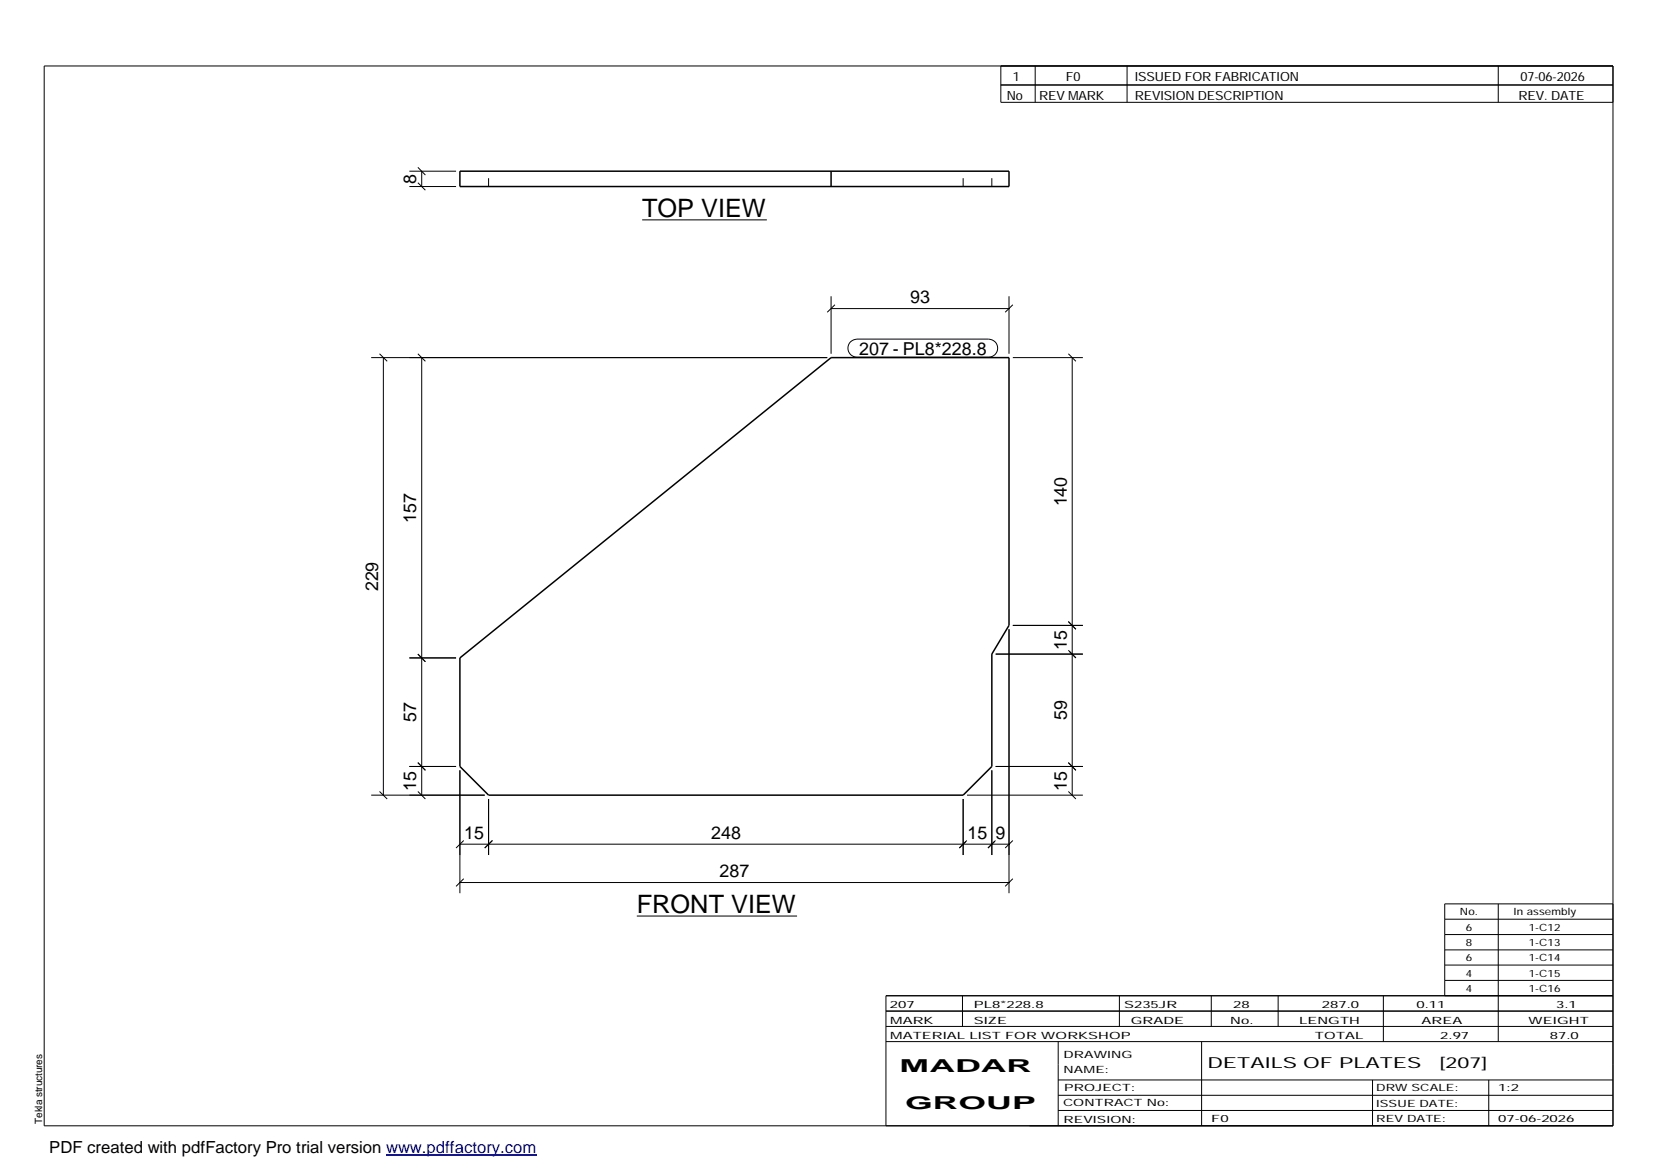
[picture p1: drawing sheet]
<svg xmlns="http://www.w3.org/2000/svg" width="420mm" height="297mm" viewBox="0 0 420 297" stroke-linecap="round" stroke-linejoin="round" font-family="sans-serif">
<path d="M116.8 43.5h139.4v3.9h-139.4zM211 43.5v3.9M116.8 167l94.2-76.2h45.2v68l-4.4 7.3v28.5l-7.3 7.3h-120.5l-7.2-7.3z" fill="none" stroke="#000" stroke-width=".38"/>
<path d="M124 47.4v-3.9M244.5 47.4v-3.9M251.8 47.4v-3.9" fill="none" stroke="#000" stroke-width=".25" stroke-dasharray="2.1 2.1" stroke-linecap="butt"/>
<g fill="none" stroke="#000" stroke-width=".25">
<path d="M11.2 16.7h398.3v269.1h-398.3zM254.1 16.7v9.3h155.4M262.8 16.7v9.3M286.1 16.7v9.3M380.4 16.7v9.3M254.1 21.6h155.4M103.9 47.4h11.9M103.9 43.5h11.9M106.1 46.4l1.9 1.9M106.1 42.5l1.9 1.9M107.1 43.5v3.9M163 55.8h31.7"/>
<path d="M211 78.3h45.2M211 75.2v14.6M212 77.4l-2 1.9M256.2 75.2v14.6M257.1 77.4l-1.9 1.9M94.2 90.8h115.8M96.4 89.8l1.9 1.9M97.3 90.8v111.1M106.1 89.8l1.9 1.9M107.1 90.8v111.1M215.9 86.8l.8-.5 .9-.2h33.4a2.29 2.29 0 0 1 2.3 2.3 2.29 2.29 0 0 1-2.3 2.3h-33.4a2.27 2.27 0 0 1-2.2-1.4 2.27 2.27 0 0 1 .5-2.5zM257.1 90.8h17.8"/>
<path d="M271.2 89.8l1.9 1.9M272.2 90.8v111.1M256.2 159.8v67M257.1 158.8h17.8M271.2 157.8l1.9 2M103.9 167h11.9M106.1 166.1l1.9 1.9M252.8 166.1h22.1M271.2 165.1l1.9 1.9-1.7-1.7M103.9 194.6h11.9M106.1 193.6l1.9 2M116.8 195.6v31.2"/>
<path d="M251.8 195.6v21.5M252.8 194.6h22.1M271.2 193.6l1.9 2M94.2 201.9h28.9M96.4 200.9l1.9 1.9M106.1 200.9l1.9 1.9M116.8 214.3h139.4M117.7 213.4l-1.9 1.9M124 202.8v14.3M125 213.4l-1.9 1.9M244.5 202.8v14.3M245.4 213.4l-1.9 1.9"/>
<path d="M245.5 201.9h29.4M252.7 213.4l-1.9 1.9M257.1 213.4l-1.9 1.9M271.2 200.9l1.9 1.9M116.8 224.1h139.4M117.7 223.1l-1.9 1.9M161.7 232.6h40.7M257.1 223.1l-1.9 1.9M366.8 233.4h42.7M366.8 237.3h42.7M380.4 229.5v34.9M409.5 229.5h-42.7v23.3"/>
<path d="M224.9 256.7h184.6M244.3 252.8v7.8M284.2 252.8v7.8M307.5 252.8v7.8M324.5 252.8v7.8M351.2 252.8v11.6M366.8 241.2h42.7M366.8 245h42.7M366.8 248.9h42.7M409.5 252.8h-184.6v33M224.9 264.4h184.6M224.9 260.6h184.6"/>
<path d="M268.6 264.4v21.4M268.6 274.2h140.9M268.6 278.1h140.9M305.1 264.4v21.4M348.4 274.2v11.6M378 274.2v11.6M268.6 281.9h140.9"/>
</g>
<path d="M98 293.3h38.2" fill="none" stroke="#00f" stroke-width=".3"/>
<g font-size="6.4">
<text x="163" y="55.1">TOP VIEW</text>
<text x="161.7" y="231.8">FRONT VIEW</text>
</g>
<g font-size="4.5">
<text x="105.7" y="46.6" transform="rotate(-90 105.7 46.6)">8</text>
<text x="231.1" y="76.9">93</text>
<text x="218.1" y="90.1">207 - PL8*228.8</text>
<text x="270.8" y="128.6" transform="rotate(-90 270.8 128.6)">140</text>
<text x="105.7" y="132.7" transform="rotate(-90 105.7 132.7)">157</text>
<text x="96" y="150.1" transform="rotate(-90 96 150.1)">229</text>
<text x="270.8" y="165" transform="rotate(-90 270.8 165)">15</text>
<text x="105.7" y="183.3" transform="rotate(-90 105.7 183.3)">57</text>
<text x="270.8" y="182.9" transform="rotate(-90 270.8 182.9)">59</text>
<text x="105.7" y="200.8" transform="rotate(-90 105.7 200.8)">15</text>
<text x="270.8" y="200.8" transform="rotate(-90 270.8 200.8)">15</text>
<text x="117.9" y="212.9">15</text>
<text x="180.5" y="212.9">248</text>
<text x="245.6" y="212.9">15</text>
<text x="252.7" y="212.9">9</text>
<text x="182.7" y="222.7">287</text>
<text x="228.4" y="272.3">MADAR</text>
<text x="229.8" y="281.6">GROUP</text>
</g>
<text font-size="4.2" x="12.5" y="292.7">PDF created with pdfFactory Pro trial version www.pdffactory.com</text>
<g font-size="3.9">
<text x="306.5" y="271.3">DETAILS OF PLATES</text>
<text x="365.4" y="271.3">[207]</text>
</g>
<g font-size="3.2">
<text x="257.1" y="20.5">1</text>
<text x="270.6" y="20.5">F0</text>
<text x="288.1" y="20.5">ISSUED FOR FABRICATION</text>
<text x="386" y="20.5">07-06-2026</text>
<text x="255.6" y="25.5">No</text>
<text x="263.8" y="25.5">REV MARK</text>
<text x="288.1" y="25.5">REVISION DESCRIPTION</text>
<text x="385.5" y="25.5">REV. DATE</text>
</g>
<g font-size="2.5">
<text x="370.6" y="232.4">No.</text>
<text x="384.3" y="232.4">In assembly</text>
<text x="372.1" y="236.3">6</text>
<text x="388.1" y="236.3">1-C12</text>
<text x="372.1" y="240.2">8</text>
<text x="372.1" y="244.1">6</text>
<text x="388.1" y="240.2">1-C13</text>
<text x="388.1" y="244.1">1-C14</text>
<text x="372.1" y="247.9">4</text>
<text x="372.1" y="251.8">4</text>
<text x="388.1" y="247.9">1-C15</text>
<text x="388.1" y="251.8">1-C16</text>
<text x="225.9" y="255.9">207</text>
<text x="247.3" y="255.9">PL8*228.8</text>
<text x="285.4" y="255.9">S235JR</text>
<text x="313.1" y="255.9">28</text>
<text x="335.6" y="255.9">287.0</text>
<text x="359.6" y="255.9">0.11</text>
<text x="395.1" y="255.9">3.1</text>
<text x="226" y="263.7">MATERIAL LIST FOR WORKSHOP</text>
<text x="226" y="259.9">MARK</text>
<text x="247.2" y="259.9">SIZE</text>
<text x="287.1" y="259.9">GRADE</text>
<text x="312.3" y="259.9">No.</text>
<text x="329.8" y="259.9">LENGTH</text>
<text x="333.8" y="263.7">TOTAL</text>
<text x="360.9" y="259.9">AREA</text>
<text x="365.6" y="263.7">2.97</text>
<text x="388.1" y="259.9">WEIGHT</text>
<text x="393.4" y="263.7">87.0</text>
<text x="270" y="268.5">DRAWING</text>
<text x="270" y="272.5">NAME:</text>
<text x="269.9" y="280.9">CONTRACT No:</text>
<text x="270.2" y="277">PROJECT:</text>
<text x="349.4" y="277.1">DRW SCALE:</text>
<text x="349.4" y="281">ISSUE DATE:</text>
<text x="380.4" y="277.1">1:2</text>
<text x="10.7" y="285.4" transform="rotate(-90 10.7 285.4)">Tekla structures</text>
<text x="270" y="285">REVISION:</text>
<text x="307.5" y="284.8">F0</text>
<text x="349.4" y="284.8">REV DATE:</text>
<text x="380.4" y="284.8">07-06-2026</text>
</g>
</svg>
